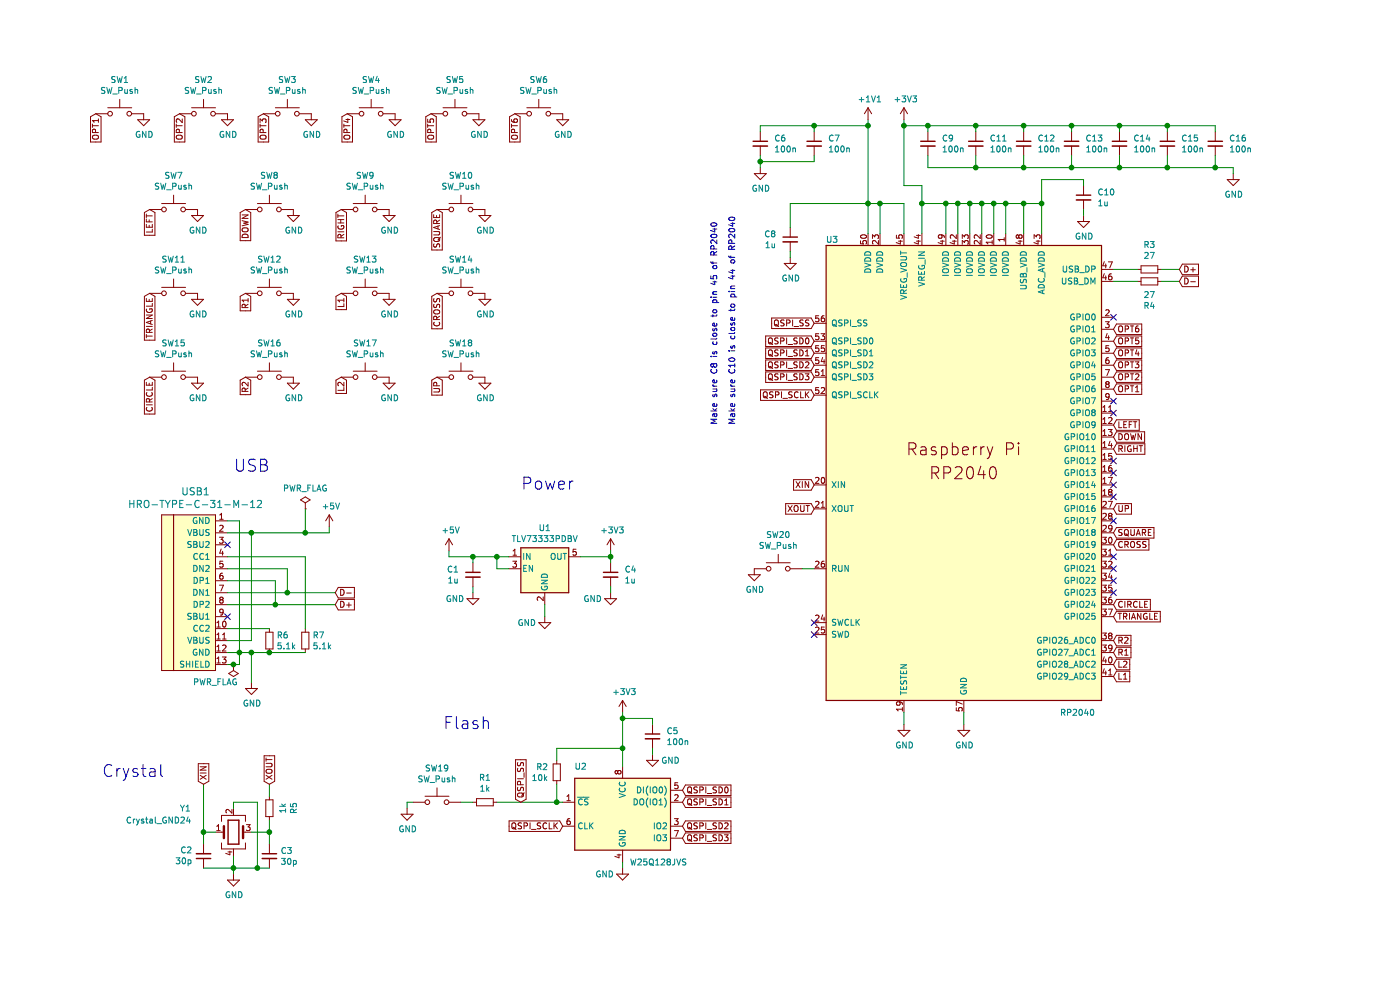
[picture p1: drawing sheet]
EESchema Schematic File Version 4
EELAYER 30 0
EELAYER END
$Descr A4 11693 8268
encoding utf-8
Sheet 1 1
Title ""
Date ""
Rev ""
Comp ""
Comment1 ""
Comment2 ""
Comment3 ""
Comment4 ""
$EndDescr
$Comp
L Type-C:HRO-TYPE-C-31-M-12 USB1
U 1 1
P 1800 4900
F 0 "USB1" H 1633 5697 60  0000 C CNN
F 1 "HRO-TYPE-C-31-M-12" H 1633 5591 60  0000 C CNN
F 2 "Type-C:HRO-TYPE-C-31-M-12-Assembly" H 1800 4900 60  0001 C CNN
F 3 "" H 1800 4900 60  0001 C CNN
F 4 "C165948" H 1800 4900 50  0001 C CNN "LCSC"
	1    1800 4900
	1    0    0    -1  
$EndComp
Text GLabel 2800 4950 2    50   Input ~ 0
D-
Text GLabel 2800 5050 2    50   Input ~ 0
D+
Wire Wire Line
	2300 4850 2300 5050
Wire Wire Line
	2400 4750 2400 4950
Wire Wire Line
	1900 4750 2400 4750
Wire Wire Line
	1900 4850 2300 4850
Wire Wire Line
	1900 4950 2400 4950
Wire Wire Line
	1900 5050 2300 5050
Wire Wire Line
	1900 4350 2000 4350
Wire Wire Line
	2000 4350 2000 5450
Wire Wire Line
	2000 5550 1950 5550
Wire Wire Line
	1900 5450 2000 5450
Connection ~ 2000 5450
Wire Wire Line
	2000 5450 2000 5550
Wire Wire Line
	1900 4450 2100 4450
Wire Wire Line
	2100 4450 2100 5350
Wire Wire Line
	2100 5350 1900 5350
$Comp
L power:+5V #PWR022
U 1 1
P 2750 4400
F 0 "#PWR022" H 2750 4250 50  0001 C CNN
F 1 "+5V" H 2765 4573 50  0000 C CNN
F 2 "" H 2750 4400 50  0001 C CNN
F 3 "" H 2750 4400 50  0001 C CNN
	1    2750 4400
	1    0    0    -1  
$EndComp
NoConn ~ 1900 4550
NoConn ~ 1900 5150
Wire Wire Line
	2750 4450 2750 4400
$Comp
L Device:R_Small R6
U 1 1
P 2250 5350
F 0 "R6" H 2309 5396 50  0000 L CNN
F 1 "5.1k" H 2309 5305 50  0000 L CNN
F 2 "Resistor_SMD:R_0402_1005Metric" H 2250 5350 50  0001 C CNN
F 3 "~" H 2250 5350 50  0001 C CNN
F 4 "C25905" H 2250 5350 50  0001 C CNN "LCSC"
	1    2250 5350
	1    0    0    -1  
$EndComp
$Comp
L Device:R_Small R7
U 1 1
P 2550 5350
F 0 "R7" H 2609 5396 50  0000 L CNN
F 1 "5.1k" H 2609 5305 50  0000 L CNN
F 2 "Resistor_SMD:R_0402_1005Metric" H 2550 5350 50  0001 C CNN
F 3 "~" H 2550 5350 50  0001 C CNN
F 4 "C25905" H 2550 5350 50  0001 C CNN "LCSC"
	1    2550 5350
	1    0    0    -1  
$EndComp
Wire Wire Line
	2000 5450 2100 5450
Wire Wire Line
	1900 5250 2250 5250
Wire Wire Line
	1900 4650 2550 4650
Wire Wire Line
	2550 4650 2550 5250
Wire Wire Line
	2550 5450 2250 5450
Connection ~ 2250 5450
$Comp
L power:GND #PWR023
U 1 1
P 2100 5700
F 0 "#PWR023" H 2100 5450 50  0001 C CNN
F 1 "GND" H 2105 5527 50  0000 C CNN
F 2 "" H 2100 5700 50  0001 C CNN
F 3 "" H 2100 5700 50  0001 C CNN
	1    2100 5700
	1    0    0    -1  
$EndComp
Wire Wire Line
	2100 5700 2100 5450
Connection ~ 2100 5450
Wire Wire Line
	2100 5450 2250 5450
$Comp
L power:PWR_FLAG #FLG02
U 1 1
P 2550 4250
F 0 "#FLG02" H 2550 4325 50  0001 C CNN
F 1 "PWR_FLAG" H 2550 4423 50  0000 C CNN
F 2 "" H 2550 4250 50  0001 C CNN
F 3 "~" H 2550 4250 50  0001 C CNN
	1    2550 4250
	1    0    0    -1  
$EndComp
Connection ~ 2550 4450
Wire Wire Line
	2550 4450 2750 4450
$Comp
L power:PWR_FLAG #FLG03
U 1 1
P 1950 5550
F 0 "#FLG03" H 1950 5625 50  0001 C CNN
F 1 "PWR_FLAG" H 2100 5700 50  0000 C CNN
F 2 "" H 1950 5550 50  0001 C CNN
F 3 "~" H 1950 5550 50  0001 C CNN
	1    1950 5550
	-1   0    0    1   
$EndComp
Connection ~ 1950 5550
Wire Wire Line
	1950 5550 1900 5550
Wire Wire Line
	2550 4250 2550 4450
$Comp
L Switch:SW_Push SW1
U 1 1
P 1000 950
F 0 "SW1" H 1000 1235 50  0000 C CNN
F 1 "SW_Push" H 1000 1144 50  0000 C CNN
F 2 "Button_Switch_THT:SW_PUSH_6mm_H5mm" H 1000 1150 50  0001 C CNN
F 3 "~" H 1000 1150 50  0001 C CNN
	1    1000 950 
	1    0    0    -1  
$EndComp
$Comp
L Switch:SW_Push SW2
U 1 1
P 1700 950
F 0 "SW2" H 1700 1235 50  0000 C CNN
F 1 "SW_Push" H 1700 1144 50  0000 C CNN
F 2 "Button_Switch_THT:SW_PUSH_6mm_H5mm" H 1700 1150 50  0001 C CNN
F 3 "~" H 1700 1150 50  0001 C CNN
	1    1700 950 
	1    0    0    -1  
$EndComp
$Comp
L Switch:SW_Push SW3
U 1 1
P 2400 950
F 0 "SW3" H 2400 1235 50  0000 C CNN
F 1 "SW_Push" H 2400 1144 50  0000 C CNN
F 2 "Button_Switch_THT:SW_PUSH_6mm_H5mm" H 2400 1150 50  0001 C CNN
F 3 "~" H 2400 1150 50  0001 C CNN
	1    2400 950 
	1    0    0    -1  
$EndComp
$Comp
L Switch:SW_Push SW4
U 1 1
P 3100 950
F 0 "SW4" H 3100 1235 50  0000 C CNN
F 1 "SW_Push" H 3100 1144 50  0000 C CNN
F 2 "Button_Switch_THT:SW_PUSH_6mm_H5mm" H 3100 1150 50  0001 C CNN
F 3 "~" H 3100 1150 50  0001 C CNN
	1    3100 950 
	1    0    0    -1  
$EndComp
$Comp
L Switch:SW_Push SW5
U 1 1
P 3800 950
F 0 "SW5" H 3800 1235 50  0000 C CNN
F 1 "SW_Push" H 3800 1144 50  0000 C CNN
F 2 "Button_Switch_THT:SW_PUSH_6mm_H5mm" H 3800 1150 50  0001 C CNN
F 3 "~" H 3800 1150 50  0001 C CNN
	1    3800 950 
	1    0    0    -1  
$EndComp
$Comp
L Switch:SW_Push SW6
U 1 1
P 4500 950
F 0 "SW6" H 4500 1235 50  0000 C CNN
F 1 "SW_Push" H 4500 1144 50  0000 C CNN
F 2 "Button_Switch_THT:SW_PUSH_6mm_H5mm" H 4500 1150 50  0001 C CNN
F 3 "~" H 4500 1150 50  0001 C CNN
	1    4500 950 
	1    0    0    -1  
$EndComp
$Comp
L power:GND #PWR01
U 1 1
P 1200 950
F 0 "#PWR01" H 1200 700 50  0001 C CNN
F 1 "GND" H 1205 777 50  0000 C CNN
F 2 "" H 1200 950 50  0001 C CNN
F 3 "" H 1200 950 50  0001 C CNN
	1    1200 950 
	1    0    0    -1  
$EndComp
$Comp
L power:GND #PWR02
U 1 1
P 1900 950
F 0 "#PWR02" H 1900 700 50  0001 C CNN
F 1 "GND" H 1905 777 50  0000 C CNN
F 2 "" H 1900 950 50  0001 C CNN
F 3 "" H 1900 950 50  0001 C CNN
	1    1900 950 
	1    0    0    -1  
$EndComp
$Comp
L power:GND #PWR03
U 1 1
P 2600 950
F 0 "#PWR03" H 2600 700 50  0001 C CNN
F 1 "GND" H 2605 777 50  0000 C CNN
F 2 "" H 2600 950 50  0001 C CNN
F 3 "" H 2600 950 50  0001 C CNN
	1    2600 950 
	1    0    0    -1  
$EndComp
$Comp
L power:GND #PWR04
U 1 1
P 3300 950
F 0 "#PWR04" H 3300 700 50  0001 C CNN
F 1 "GND" H 3305 777 50  0000 C CNN
F 2 "" H 3300 950 50  0001 C CNN
F 3 "" H 3300 950 50  0001 C CNN
	1    3300 950 
	1    0    0    -1  
$EndComp
$Comp
L power:GND #PWR05
U 1 1
P 4000 950
F 0 "#PWR05" H 4000 700 50  0001 C CNN
F 1 "GND" H 4005 777 50  0000 C CNN
F 2 "" H 4000 950 50  0001 C CNN
F 3 "" H 4000 950 50  0001 C CNN
	1    4000 950 
	1    0    0    -1  
$EndComp
$Comp
L power:GND #PWR06
U 1 1
P 4700 950
F 0 "#PWR06" H 4700 700 50  0001 C CNN
F 1 "GND" H 4705 777 50  0000 C CNN
F 2 "" H 4700 950 50  0001 C CNN
F 3 "" H 4700 950 50  0001 C CNN
	1    4700 950 
	1    0    0    -1  
$EndComp
$Comp
L Switch:SW_Push SW7
U 1 1
P 1450 1750
F 0 "SW7" H 1450 2035 50  0000 C CNN
F 1 "SW_Push" H 1450 1944 50  0000 C CNN
F 2 "Kailh:Kailh_socket_PG1350_optional" H 1450 1950 50  0001 C CNN
F 3 "~" H 1450 1950 50  0001 C CNN
	1    1450 1750
	1    0    0    -1  
$EndComp
$Comp
L Switch:SW_Push SW8
U 1 1
P 2250 1750
F 0 "SW8" H 2250 2035 50  0000 C CNN
F 1 "SW_Push" H 2250 1944 50  0000 C CNN
F 2 "Kailh:Kailh_socket_PG1350_optional" H 2250 1950 50  0001 C CNN
F 3 "~" H 2250 1950 50  0001 C CNN
	1    2250 1750
	1    0    0    -1  
$EndComp
$Comp
L Switch:SW_Push SW9
U 1 1
P 3050 1750
F 0 "SW9" H 3050 2035 50  0000 C CNN
F 1 "SW_Push" H 3050 1944 50  0000 C CNN
F 2 "Kailh:Kailh_socket_PG1350_optional" H 3050 1950 50  0001 C CNN
F 3 "~" H 3050 1950 50  0001 C CNN
	1    3050 1750
	1    0    0    -1  
$EndComp
$Comp
L power:GND #PWR07
U 1 1
P 1650 1750
F 0 "#PWR07" H 1650 1500 50  0001 C CNN
F 1 "GND" H 1655 1577 50  0000 C CNN
F 2 "" H 1650 1750 50  0001 C CNN
F 3 "" H 1650 1750 50  0001 C CNN
	1    1650 1750
	1    0    0    -1  
$EndComp
$Comp
L power:GND #PWR08
U 1 1
P 2450 1750
F 0 "#PWR08" H 2450 1500 50  0001 C CNN
F 1 "GND" H 2455 1577 50  0000 C CNN
F 2 "" H 2450 1750 50  0001 C CNN
F 3 "" H 2450 1750 50  0001 C CNN
	1    2450 1750
	1    0    0    -1  
$EndComp
$Comp
L power:GND #PWR09
U 1 1
P 3250 1750
F 0 "#PWR09" H 3250 1500 50  0001 C CNN
F 1 "GND" H 3255 1577 50  0000 C CNN
F 2 "" H 3250 1750 50  0001 C CNN
F 3 "" H 3250 1750 50  0001 C CNN
	1    3250 1750
	1    0    0    -1  
$EndComp
$Comp
L power:GND #PWR011
U 1 1
P 1650 2450
F 0 "#PWR011" H 1650 2200 50  0001 C CNN
F 1 "GND" H 1655 2277 50  0000 C CNN
F 2 "" H 1650 2450 50  0001 C CNN
F 3 "" H 1650 2450 50  0001 C CNN
	1    1650 2450
	1    0    0    -1  
$EndComp
$Comp
L power:GND #PWR014
U 1 1
P 4050 2450
F 0 "#PWR014" H 4050 2200 50  0001 C CNN
F 1 "GND" H 4055 2277 50  0000 C CNN
F 2 "" H 4050 2450 50  0001 C CNN
F 3 "" H 4050 2450 50  0001 C CNN
	1    4050 2450
	1    0    0    -1  
$EndComp
$Comp
L power:GND #PWR017
U 1 1
P 3250 3150
F 0 "#PWR017" H 3250 2900 50  0001 C CNN
F 1 "GND" H 3255 2977 50  0000 C CNN
F 2 "" H 3250 3150 50  0001 C CNN
F 3 "" H 3250 3150 50  0001 C CNN
	1    3250 3150
	1    0    0    -1  
$EndComp
$Comp
L power:GND #PWR016
U 1 1
P 2450 3150
F 0 "#PWR016" H 2450 2900 50  0001 C CNN
F 1 "GND" H 2455 2977 50  0000 C CNN
F 2 "" H 2450 3150 50  0001 C CNN
F 3 "" H 2450 3150 50  0001 C CNN
	1    2450 3150
	1    0    0    -1  
$EndComp
$Comp
L power:GND #PWR013
U 1 1
P 3250 2450
F 0 "#PWR013" H 3250 2200 50  0001 C CNN
F 1 "GND" H 3255 2277 50  0000 C CNN
F 2 "" H 3250 2450 50  0001 C CNN
F 3 "" H 3250 2450 50  0001 C CNN
	1    3250 2450
	1    0    0    -1  
$EndComp
$Comp
L power:GND #PWR010
U 1 1
P 4050 1750
F 0 "#PWR010" H 4050 1500 50  0001 C CNN
F 1 "GND" H 4055 1577 50  0000 C CNN
F 2 "" H 4050 1750 50  0001 C CNN
F 3 "" H 4050 1750 50  0001 C CNN
	1    4050 1750
	1    0    0    -1  
$EndComp
$Comp
L power:GND #PWR015
U 1 1
P 1650 3150
F 0 "#PWR015" H 1650 2900 50  0001 C CNN
F 1 "GND" H 1655 2977 50  0000 C CNN
F 2 "" H 1650 3150 50  0001 C CNN
F 3 "" H 1650 3150 50  0001 C CNN
	1    1650 3150
	1    0    0    -1  
$EndComp
$Comp
L power:GND #PWR012
U 1 1
P 2450 2450
F 0 "#PWR012" H 2450 2200 50  0001 C CNN
F 1 "GND" H 2455 2277 50  0000 C CNN
F 2 "" H 2450 2450 50  0001 C CNN
F 3 "" H 2450 2450 50  0001 C CNN
	1    2450 2450
	1    0    0    -1  
$EndComp
$Comp
L power:GND #PWR018
U 1 1
P 4050 3150
F 0 "#PWR018" H 4050 2900 50  0001 C CNN
F 1 "GND" H 4055 2977 50  0000 C CNN
F 2 "" H 4050 3150 50  0001 C CNN
F 3 "" H 4050 3150 50  0001 C CNN
	1    4050 3150
	1    0    0    -1  
$EndComp
$Comp
L Switch:SW_Push SW17
U 1 1
P 3050 3150
F 0 "SW17" H 3050 3435 50  0000 C CNN
F 1 "SW_Push" H 3050 3344 50  0000 C CNN
F 2 "Kailh:Kailh_socket_PG1350_optional" H 3050 3350 50  0001 C CNN
F 3 "~" H 3050 3350 50  0001 C CNN
	1    3050 3150
	1    0    0    -1  
$EndComp
$Comp
L Switch:SW_Push SW14
U 1 1
P 3850 2450
F 0 "SW14" H 3850 2735 50  0000 C CNN
F 1 "SW_Push" H 3850 2644 50  0000 C CNN
F 2 "Kailh:Kailh_socket_PG1350_optional" H 3850 2650 50  0001 C CNN
F 3 "~" H 3850 2650 50  0001 C CNN
	1    3850 2450
	1    0    0    -1  
$EndComp
$Comp
L Switch:SW_Push SW11
U 1 1
P 1450 2450
F 0 "SW11" H 1450 2735 50  0000 C CNN
F 1 "SW_Push" H 1450 2644 50  0000 C CNN
F 2 "Kailh:Kailh_socket_PG1350_optional" H 1450 2650 50  0001 C CNN
F 3 "~" H 1450 2650 50  0001 C CNN
	1    1450 2450
	1    0    0    -1  
$EndComp
$Comp
L Switch:SW_Push SW16
U 1 1
P 2250 3150
F 0 "SW16" H 2250 3435 50  0000 C CNN
F 1 "SW_Push" H 2250 3344 50  0000 C CNN
F 2 "Kailh:Kailh_socket_PG1350_optional" H 2250 3350 50  0001 C CNN
F 3 "~" H 2250 3350 50  0001 C CNN
	1    2250 3150
	1    0    0    -1  
$EndComp
$Comp
L Switch:SW_Push SW13
U 1 1
P 3050 2450
F 0 "SW13" H 3050 2735 50  0000 C CNN
F 1 "SW_Push" H 3050 2644 50  0000 C CNN
F 2 "Kailh:Kailh_socket_PG1350_optional" H 3050 2650 50  0001 C CNN
F 3 "~" H 3050 2650 50  0001 C CNN
	1    3050 2450
	1    0    0    -1  
$EndComp
$Comp
L Switch:SW_Push SW10
U 1 1
P 3850 1750
F 0 "SW10" H 3850 2035 50  0000 C CNN
F 1 "SW_Push" H 3850 1944 50  0000 C CNN
F 2 "Kailh:Kailh_socket_PG1350_optional" H 3850 1950 50  0001 C CNN
F 3 "~" H 3850 1950 50  0001 C CNN
	1    3850 1750
	1    0    0    -1  
$EndComp
$Comp
L Switch:SW_Push SW15
U 1 1
P 1450 3150
F 0 "SW15" H 1450 3435 50  0000 C CNN
F 1 "SW_Push" H 1450 3344 50  0000 C CNN
F 2 "Kailh:Kailh_socket_PG1350_optional" H 1450 3350 50  0001 C CNN
F 3 "~" H 1450 3350 50  0001 C CNN
	1    1450 3150
	1    0    0    -1  
$EndComp
$Comp
L Switch:SW_Push SW12
U 1 1
P 2250 2450
F 0 "SW12" H 2250 2735 50  0000 C CNN
F 1 "SW_Push" H 2250 2644 50  0000 C CNN
F 2 "Kailh:Kailh_socket_PG1350_optional" H 2250 2650 50  0001 C CNN
F 3 "~" H 2250 2650 50  0001 C CNN
	1    2250 2450
	1    0    0    -1  
$EndComp
$Comp
L Switch:SW_Push SW18
U 1 1
P 3850 3150
F 0 "SW18" H 3850 3435 50  0000 C CNN
F 1 "SW_Push" H 3850 3344 50  0000 C CNN
F 2 "Kailh:Kailh_socket_PG1350_optional" H 3850 3350 50  0001 C CNN
F 3 "~" H 3850 3350 50  0001 C CNN
	1    3850 3150
	1    0    0    -1  
$EndComp
Text GLabel 800  950  3    50   Input ~ 0
OPT1
Text GLabel 1500 950  3    50   Input ~ 0
OPT2
Text GLabel 2200 950  3    50   Input ~ 0
OPT3
Text GLabel 2900 950  3    50   Input ~ 0
OPT4
Text GLabel 3600 950  3    50   Input ~ 0
OPT5
Text GLabel 4300 950  3    50   Input ~ 0
OPT6
Text GLabel 1250 1750 3    50   Input ~ 0
LEFT
Text GLabel 2050 1750 3    50   Input ~ 0
DOWN
Text GLabel 2850 1750 3    50   Input ~ 0
RIGHT
Text GLabel 3650 1750 3    50   Input ~ 0
SQUARE
Text GLabel 1250 2450 3    50   Input ~ 0
TRIANGLE
Text GLabel 2050 2450 3    50   Input ~ 0
R1
Text GLabel 2850 2450 3    50   Input ~ 0
L1
Text GLabel 3650 2450 3    50   Input ~ 0
CROSS
Text GLabel 1250 3150 3    50   Input ~ 0
CIRCLE
Text GLabel 2050 3150 3    50   Input ~ 0
R2
Text GLabel 2850 3150 3    50   Input ~ 0
L2
Text GLabel 3650 3150 3    50   Input ~ 0
UP
Wire Wire Line
	2100 4450 2550 4450
Connection ~ 2100 4450
Wire Wire Line
	2800 4950 2400 4950
Connection ~ 2400 4950
Wire Wire Line
	2800 5050 2300 5050
Connection ~ 2300 5050
$Comp
L RP2040:RP2040 U3
U 1 1
P 8050 3950
F 0 "U3" H 6950 5900 50  0000 C CNN
F 1 "RP2040" H 9000 1950 50  0000 C CNN
F 2 "RP2040:RP2040-QFN-56" H 7300 3950 50  0001 C CNN
F 3 "" H 7300 3950 50  0001 C CNN
F 4 "C2040" H 8050 3950 50  0001 C CNN "LCSC"
	1    8050 3950
	1    0    0    -1  
$EndComp
$Comp
L power:GND #PWR0102
U 1 1
P 8050 6050
F 0 "#PWR0102" H 8050 5800 50  0001 C CNN
F 1 "GND" H 8055 5877 50  0000 C CNN
F 2 "" H 8050 6050 50  0001 C CNN
F 3 "" H 8050 6050 50  0001 C CNN
	1    8050 6050
	1    0    0    -1  
$EndComp
$Comp
L power:GND #PWR0103
U 1 1
P 7550 6050
F 0 "#PWR0103" H 7550 5800 50  0001 C CNN
F 1 "GND" H 7555 5877 50  0000 C CNN
F 2 "" H 7550 6050 50  0001 C CNN
F 3 "" H 7550 6050 50  0001 C CNN
	1    7550 6050
	1    0    0    -1  
$EndComp
Wire Wire Line
	7550 5950 7550 6050
Wire Wire Line
	8050 5950 8050 6050
$Comp
L power:+3V3 #PWR0105
U 1 1
P 7550 1000
F 0 "#PWR0105" H 7550 850 50  0001 C CNN
F 1 "+3V3" H 7565 1173 50  0000 C CNN
F 2 "" H 7550 1000 50  0001 C CNN
F 3 "" H 7550 1000 50  0001 C CNN
	1    7550 1000
	1    0    0    -1  
$EndComp
$Comp
L power:+1V1 #PWR0106
U 1 1
P 7250 1000
F 0 "#PWR0106" H 7250 850 50  0001 C CNN
F 1 "+1V1" H 7265 1173 50  0000 C CNN
F 2 "" H 7250 1000 50  0001 C CNN
F 3 "" H 7250 1000 50  0001 C CNN
	1    7250 1000
	1    0    0    -1  
$EndComp
$Comp
L Device:C_Small C9
U 1 1
P 7750 1200
F 0 "C9" H 7865 1246 50  0000 L CNN
F 1 "100n" H 7865 1155 50  0000 L CNN
F 2 "Capacitor_SMD:C_0402_1005Metric" H 7788 1050 50  0001 C CNN
F 3 "~" H 7750 1200 50  0001 C CNN
F 4 "C1525" H 7750 1200 50  0001 C CNN "LCSC"
	1    7750 1200
	1    0    0    -1  
$EndComp
$Comp
L Device:C_Small C12
U 1 1
P 8550 1200
F 0 "C12" H 8665 1246 50  0000 L CNN
F 1 "100n" H 8665 1155 50  0000 L CNN
F 2 "Capacitor_SMD:C_0402_1005Metric" H 8588 1050 50  0001 C CNN
F 3 "~" H 8550 1200 50  0001 C CNN
F 4 "C1525" H 8550 1200 50  0001 C CNN "LCSC"
	1    8550 1200
	1    0    0    -1  
$EndComp
$Comp
L Device:C_Small C13
U 1 1
P 8950 1200
F 0 "C13" H 9065 1246 50  0000 L CNN
F 1 "100n" H 9065 1155 50  0000 L CNN
F 2 "Capacitor_SMD:C_0402_1005Metric" H 8988 1050 50  0001 C CNN
F 3 "~" H 8950 1200 50  0001 C CNN
F 4 "C1525" H 8950 1200 50  0001 C CNN "LCSC"
	1    8950 1200
	1    0    0    -1  
$EndComp
$Comp
L Device:C_Small C14
U 1 1
P 9350 1200
F 0 "C14" H 9465 1246 50  0000 L CNN
F 1 "100n" H 9465 1155 50  0000 L CNN
F 2 "Capacitor_SMD:C_0402_1005Metric" H 9388 1050 50  0001 C CNN
F 3 "~" H 9350 1200 50  0001 C CNN
F 4 "C1525" H 9350 1200 50  0001 C CNN "LCSC"
	1    9350 1200
	1    0    0    -1  
$EndComp
$Comp
L Device:C_Small C15
U 1 1
P 9750 1200
F 0 "C15" H 9865 1246 50  0000 L CNN
F 1 "100n" H 9865 1155 50  0000 L CNN
F 2 "Capacitor_SMD:C_0402_1005Metric" H 9788 1050 50  0001 C CNN
F 3 "~" H 9750 1200 50  0001 C CNN
F 4 "C1525" H 9750 1200 50  0001 C CNN "LCSC"
	1    9750 1200
	1    0    0    -1  
$EndComp
$Comp
L Device:C_Small C16
U 1 1
P 10150 1200
F 0 "C16" H 10265 1246 50  0000 L CNN
F 1 "100n" H 10265 1155 50  0000 L CNN
F 2 "Capacitor_SMD:C_0402_1005Metric" H 10188 1050 50  0001 C CNN
F 3 "~" H 10150 1200 50  0001 C CNN
F 4 "C1525" H 10150 1200 50  0001 C CNN "LCSC"
	1    10150 1200
	1    0    0    -1  
$EndComp
$Comp
L Device:C_Small C6
U 1 1
P 6350 1200
F 0 "C6" H 6465 1246 50  0000 L CNN
F 1 "100n" H 6465 1155 50  0000 L CNN
F 2 "Capacitor_SMD:C_0402_1005Metric" H 6388 1050 50  0001 C CNN
F 3 "~" H 6350 1200 50  0001 C CNN
F 4 "C1525" H 6350 1200 50  0001 C CNN "LCSC"
	1    6350 1200
	1    0    0    -1  
$EndComp
$Comp
L Device:C_Small C7
U 1 1
P 6800 1200
F 0 "C7" H 6915 1246 50  0000 L CNN
F 1 "100n" H 6915 1155 50  0000 L CNN
F 2 "Capacitor_SMD:C_0402_1005Metric" H 6838 1050 50  0001 C CNN
F 3 "~" H 6800 1200 50  0001 C CNN
F 4 "C1525" H 6800 1200 50  0001 C CNN "LCSC"
	1    6800 1200
	1    0    0    -1  
$EndComp
Wire Wire Line
	10150 1100 10150 1050
Wire Wire Line
	9750 1100 9750 1050
Wire Wire Line
	9350 1100 9350 1050
Wire Wire Line
	8950 1100 8950 1050
Wire Wire Line
	8550 1100 8550 1050
Wire Wire Line
	8150 1100 8150 1050
Wire Wire Line
	7750 1100 7750 1050
Wire Wire Line
	7750 1050 8150 1050
$Comp
L power:GND #PWR0107
U 1 1
P 10300 1450
F 0 "#PWR0107" H 10300 1200 50  0001 C CNN
F 1 "GND" H 10305 1277 50  0000 C CNN
F 2 "" H 10300 1450 50  0001 C CNN
F 3 "" H 10300 1450 50  0001 C CNN
	1    10300 1450
	1    0    0    -1  
$EndComp
Wire Wire Line
	7750 1300 7750 1400
Wire Wire Line
	8150 1300 8150 1400
Wire Wire Line
	8550 1300 8550 1400
Wire Wire Line
	8950 1300 8950 1400
Wire Wire Line
	9350 1300 9350 1400
Wire Wire Line
	9750 1300 9750 1400
Wire Wire Line
	10150 1300 10150 1400
Wire Wire Line
	9050 1550 9050 1500
$Comp
L power:GND #PWR0108
U 1 1
P 6350 1400
F 0 "#PWR0108" H 6350 1150 50  0001 C CNN
F 1 "GND" H 6355 1227 50  0000 C CNN
F 2 "" H 6350 1400 50  0001 C CNN
F 3 "" H 6350 1400 50  0001 C CNN
	1    6350 1400
	1    0    0    -1  
$EndComp
Wire Wire Line
	6350 1300 6350 1350
Wire Wire Line
	6350 1350 6800 1350
Wire Wire Line
	6800 1350 6800 1300
Connection ~ 6350 1350
Wire Wire Line
	6350 1350 6350 1400
Wire Wire Line
	6350 1100 6350 1050
Wire Wire Line
	6350 1050 6800 1050
Wire Wire Line
	6800 1100 6800 1050
Wire Wire Line
	6600 2100 6600 2150
Wire Wire Line
	9050 1750 9050 1800
$Comp
L power:GND #PWR0109
U 1 1
P 6600 2150
F 0 "#PWR0109" H 6600 1900 50  0001 C CNN
F 1 "GND" H 6605 1977 50  0000 C CNN
F 2 "" H 6600 2150 50  0001 C CNN
F 3 "" H 6600 2150 50  0001 C CNN
	1    6600 2150
	1    0    0    -1  
$EndComp
$Comp
L power:GND #PWR0110
U 1 1
P 9050 1800
F 0 "#PWR0110" H 9050 1550 50  0001 C CNN
F 1 "GND" H 9055 1627 50  0000 C CNN
F 2 "" H 9050 1800 50  0001 C CNN
F 3 "" H 9050 1800 50  0001 C CNN
	1    9050 1800
	1    0    0    -1  
$EndComp
Wire Wire Line
	4250 4650 4150 4650
$Comp
L power:GND #PWR0114
U 1 1
P 4550 5150
F 0 "#PWR0114" H 4550 4900 50  0001 C CNN
F 1 "GND" H 4400 5100 50  0000 C CNN
F 2 "" H 4550 5150 50  0001 C CNN
F 3 "" H 4550 5150 50  0001 C CNN
	1    4550 5150
	1    0    0    -1  
$EndComp
$Comp
L power:+3V3 #PWR0115
U 1 1
P 5100 4600
F 0 "#PWR0115" H 5100 4450 50  0001 C CNN
F 1 "+3V3" H 5115 4773 50  0000 C CNN
F 2 "" H 5100 4600 50  0001 C CNN
F 3 "" H 5100 4600 50  0001 C CNN
	1    5100 4600
	1    0    0    -1  
$EndComp
$Comp
L Device:C_Small C4
U 1 1
P 5100 4800
F 0 "C4" H 5215 4846 50  0000 L CNN
F 1 "1u" H 5215 4755 50  0000 L CNN
F 2 "Capacitor_SMD:C_0402_1005Metric" H 5138 4650 50  0001 C CNN
F 3 "~" H 5100 4800 50  0001 C CNN
F 4 "C52923" H 5100 4800 50  0001 C CNN "LCSC"
	1    5100 4800
	1    0    0    -1  
$EndComp
$Comp
L power:GND #PWR0117
U 1 1
P 3950 4950
F 0 "#PWR0117" H 3950 4700 50  0001 C CNN
F 1 "GND" H 3800 4900 50  0000 C CNN
F 2 "" H 3950 4950 50  0001 C CNN
F 3 "" H 3950 4950 50  0001 C CNN
	1    3950 4950
	1    0    0    -1  
$EndComp
Wire Wire Line
	3950 4900 3950 4950
$Comp
L power:GND #PWR0118
U 1 1
P 5100 4950
F 0 "#PWR0118" H 5100 4700 50  0001 C CNN
F 1 "GND" H 4950 4900 50  0000 C CNN
F 2 "" H 5100 4950 50  0001 C CNN
F 3 "" H 5100 4950 50  0001 C CNN
	1    5100 4950
	1    0    0    -1  
$EndComp
Wire Wire Line
	5100 4900 5100 4950
Wire Wire Line
	3950 4700 3950 4650
Wire Wire Line
	8700 1500 9050 1500
Wire Wire Line
	8700 1500 8700 1700
$Comp
L Device:R_Small R3
U 1 1
P 9600 2250
F 0 "R3" V 9393 2250 50  0000 C CNN
F 1 "27" V 9484 2250 50  0000 C CNN
F 2 "Resistor_SMD:R_0402_1005Metric" V 9530 2250 50  0001 C CNN
F 3 "~" H 9600 2250 50  0001 C CNN
F 4 "C138021" H 9600 2250 50  0001 C CNN "LCSC"
	1    9600 2250
	0    1    1    0   
$EndComp
Text Notes 6150 3550 1    50   ~ 0
Make sure C10 is close to pin 44 of RP2040
Text Notes 850  6500 0    100  ~ 0
Crystal
Text Notes 4350 4100 0    100  ~ 0
Power
$Comp
L power:+5V #PWR0104
U 1 1
P 3750 4600
F 0 "#PWR0104" H 3750 4450 50  0001 C CNN
F 1 "+5V" H 3765 4773 50  0000 C CNN
F 2 "" H 3750 4600 50  0001 C CNN
F 3 "" H 3750 4600 50  0001 C CNN
	1    3750 4600
	1    0    0    -1  
$EndComp
Wire Wire Line
	3750 4650 3750 4600
Text GLabel 9850 2250 2    50   Input ~ 0
D+
Text GLabel 9850 2350 2    50   Input ~ 0
D-
$Comp
L power:GND #PWR0101
U 1 1
P 1950 7300
F 0 "#PWR0101" H 1950 7050 50  0001 C CNN
F 1 "GND" H 1955 7127 50  0000 C CNN
F 2 "" H 1950 7300 50  0001 C CNN
F 3 "" H 1950 7300 50  0001 C CNN
	1    1950 7300
	1    0    0    -1  
$EndComp
Wire Wire Line
	1950 6750 1950 6700
Wire Wire Line
	1950 6700 2150 6700
$Comp
L Device:C_Small C3
U 1 1
P 2250 7150
F 0 "C3" H 2342 7196 50  0000 L CNN
F 1 "30p" H 2342 7105 50  0000 L CNN
F 2 "Capacitor_SMD:C_0402_1005Metric" H 2250 7150 50  0001 C CNN
F 3 "~" H 2250 7150 50  0001 C CNN
F 4 "C1570" H 2250 7150 50  0001 C CNN "LCSC"
	1    2250 7150
	1    0    0    -1  
$EndComp
$Comp
L Device:C_Small C2
U 1 1
P 1700 7150
F 0 "C2" H 1608 7104 50  0000 R CNN
F 1 "30p" H 1608 7195 50  0000 R CNN
F 2 "Capacitor_SMD:C_0402_1005Metric" H 1700 7150 50  0001 C CNN
F 3 "~" H 1700 7150 50  0001 C CNN
F 4 "C1570" H 1700 7150 50  0001 C CNN "LCSC"
	1    1700 7150
	1    0    0    1   
$EndComp
$Comp
L Device:Crystal_GND24 Y1
U 1 1
P 1950 6950
F 0 "Y1" H 1500 7150 50  0000 L CNN
F 1 "Crystal_GND24" H 1050 7050 50  0000 L CNN
F 2 "Crystal:Crystal_SMD_3225-4Pin_3.2x2.5mm" H 1950 6950 50  0001 C CNN
F 3 "~" H 1950 6950 50  0001 C CNN
F 4 "C9002" H 1950 6950 50  0001 C CNN "LCSC"
	1    1950 6950
	1    0    0    -1  
$EndComp
Wire Wire Line
	1800 6950 1700 6950
Wire Wire Line
	1700 6950 1700 7050
Wire Wire Line
	1700 7250 1950 7250
Connection ~ 1950 7250
Wire Wire Line
	1950 7150 1950 7250
Wire Wire Line
	2150 7250 1950 7250
Wire Wire Line
	2150 6700 2150 7250
Wire Wire Line
	1950 7250 1950 7300
Wire Wire Line
	2250 7250 2150 7250
Connection ~ 2150 7250
Wire Wire Line
	2100 6950 2250 6950
Wire Wire Line
	2250 6950 2250 7050
Text GLabel 1700 6550 1    50   Input ~ 0
XIN
Text GLabel 2250 6550 1    50   Input ~ 0
XOUT
Wire Wire Line
	1700 6550 1700 6950
Connection ~ 1700 6950
Text GLabel 6800 4050 0    50   Input ~ 0
XIN
Text GLabel 6800 4250 0    50   Input ~ 0
XOUT
Text Notes 1950 3950 0    100  ~ 0
USB
$Comp
L Regulator_Linear:TLV73333PDBV U1
U 1 1
P 4550 4750
F 0 "U1" H 4550 5092 50  0000 C CNN
F 1 "TLV73333PDBV" H 4550 5001 50  0000 C CNN
F 2 "Package_TO_SOT_SMD:SOT-23-5" H 4550 5075 50  0001 C CIN
F 3 "http://www.ti.com/lit/ds/symlink/tlv733p.pdf" H 4550 4750 50  0001 C CNN
F 4 "C134139" H 4550 4750 50  0001 C CNN "LCSC"
	1    4550 4750
	1    0    0    -1  
$EndComp
Wire Wire Line
	4550 5050 4550 5150
Wire Wire Line
	4250 4750 4150 4750
Wire Wire Line
	4150 4750 4150 4650
$Comp
L Switch:SW_Push SW20
U 1 1
P 6500 4750
F 0 "SW20" H 6500 5035 50  0000 C CNN
F 1 "SW_Push" H 6500 4944 50  0000 C CNN
F 2 "Button_Switch_SMD:SW_SPST_Omron_B3FS-100xP" H 6500 4950 50  0001 C CNN
F 3 "~" H 6500 4950 50  0001 C CNN
F 4 "C271750" H 6500 4750 50  0001 C CNN "LCSC"
	1    6500 4750
	1    0    0    -1  
$EndComp
$Comp
L power:GND #PWR0116
U 1 1
P 6300 4750
F 0 "#PWR0116" H 6300 4500 50  0001 C CNN
F 1 "GND" H 6305 4577 50  0000 C CNN
F 2 "" H 6300 4750 50  0001 C CNN
F 3 "" H 6300 4750 50  0001 C CNN
	1    6300 4750
	1    0    0    -1  
$EndComp
Text GLabel 9300 3250 2    50   Input ~ 0
OPT1
Text GLabel 9300 3150 2    50   Input ~ 0
OPT2
Text GLabel 9300 3050 2    50   Input ~ 0
OPT3
Text GLabel 9300 2950 2    50   Input ~ 0
OPT4
Text GLabel 9300 2850 2    50   Input ~ 0
OPT5
Text GLabel 9300 2750 2    50   Input ~ 0
OPT6
Text GLabel 9300 3550 2    50   Input ~ 0
LEFT
Text GLabel 9300 3650 2    50   Input ~ 0
DOWN
Text GLabel 9300 3750 2    50   Input ~ 0
RIGHT
Text GLabel 9300 4250 2    50   Input ~ 0
UP
Text GLabel 9300 5650 2    50   Input ~ 0
L1
Text GLabel 9300 5550 2    50   Input ~ 0
L2
Text GLabel 9300 5450 2    50   Input ~ 0
R1
Text GLabel 9300 5350 2    50   Input ~ 0
R2
Text GLabel 9300 5150 2    50   Input ~ 0
TRIANGLE
Text GLabel 9300 5050 2    50   Input ~ 0
CIRCLE
Text GLabel 9300 4550 2    50   Input ~ 0
CROSS
Text GLabel 9300 4450 2    50   Input ~ 0
SQUARE
Text Notes 6000 3550 1    50   ~ 0
Make sure C8 is close to pin 45 of RP2040
Wire Wire Line
	5200 7200 5200 7250
$Comp
L power:GND #PWR0111
U 1 1
P 5450 6300
F 0 "#PWR0111" H 5450 6050 50  0001 C CNN
F 1 "GND" H 5600 6250 50  0000 C CNN
F 2 "" H 5450 6300 50  0001 C CNN
F 3 "" H 5450 6300 50  0001 C CNN
	1    5450 6300
	1    0    0    -1  
$EndComp
$Comp
L Device:C_Small C5
U 1 1
P 5450 6150
F 0 "C5" H 5565 6196 50  0000 L CNN
F 1 "100n" H 5565 6105 50  0000 L CNN
F 2 "Capacitor_SMD:C_0402_1005Metric" H 5488 6000 50  0001 C CNN
F 3 "~" H 5450 6150 50  0001 C CNN
F 4 "C1525" H 5450 6150 50  0001 C CNN "LCSC"
	1    5450 6150
	1    0    0    -1  
$EndComp
$Comp
L Device:R_Small R1
U 1 1
P 4050 6700
F 0 "R1" V 3843 6700 50  0000 C CNN
F 1 "1k" V 3934 6700 50  0000 C CNN
F 2 "Resistor_SMD:R_0402_1005Metric" V 3980 6700 50  0001 C CNN
F 3 "~" H 4050 6700 50  0001 C CNN
F 4 "C11702" H 4050 6700 50  0001 C CNN "LCSC"
	1    4050 6700
	0    1    1    0   
$EndComp
$Comp
L power:GND #PWR0112
U 1 1
P 5200 7250
F 0 "#PWR0112" H 5200 7000 50  0001 C CNN
F 1 "GND" H 5050 7200 50  0000 C CNN
F 2 "" H 5200 7250 50  0001 C CNN
F 3 "" H 5200 7250 50  0001 C CNN
	1    5200 7250
	1    0    0    -1  
$EndComp
$Comp
L power:+3V3 #PWR0113
U 1 1
P 5200 5950
F 0 "#PWR0113" H 5200 5800 50  0001 C CNN
F 1 "+3V3" H 5215 6123 50  0000 C CNN
F 2 "" H 5200 5950 50  0001 C CNN
F 3 "" H 5200 5950 50  0001 C CNN
	1    5200 5950
	1    0    0    -1  
$EndComp
$Comp
L Memory_Flash:W25Q128JVS U2
U 1 1
P 5200 6800
F 0 "U2" H 4850 7200 50  0000 C CNN
F 1 "W25Q128JVS" H 5500 6400 50  0000 C CNN
F 2 "Package_SO:SOIC-8_5.23x5.23mm_P1.27mm" H 5200 6800 50  0001 C CNN
F 3 "http://www.winbond.com/resource-files/w25q128jv_dtr%20revc%2003272018%20plus.pdf" H 5200 6800 50  0001 C CNN
F 4 "C97521" H 5200 6800 50  0001 C CNN "LCSC"
	1    5200 6800
	1    0    0    -1  
$EndComp
Text Notes 3700 6100 0    100  ~ 0
Flash
Wire Wire Line
	3400 6700 3400 6750
Wire Wire Line
	3400 6700 3450 6700
$Comp
L power:GND #PWR0119
U 1 1
P 3400 6750
F 0 "#PWR0119" H 3400 6500 50  0001 C CNN
F 1 "GND" H 3405 6577 50  0000 C CNN
F 2 "" H 3400 6750 50  0001 C CNN
F 3 "" H 3400 6750 50  0001 C CNN
	1    3400 6750
	1    0    0    -1  
$EndComp
$Comp
L Switch:SW_Push SW19
U 1 1
P 3650 6700
F 0 "SW19" H 3650 6985 50  0000 C CNN
F 1 "SW_Push" H 3650 6894 50  0000 C CNN
F 2 "Button_Switch_SMD:SW_SPST_Omron_B3FS-100xP" H 3650 6900 50  0001 C CNN
F 3 "~" H 3650 6900 50  0001 C CNN
F 4 "C271750" H 3650 6700 50  0001 C CNN "LCSC"
	1    3650 6700
	1    0    0    -1  
$EndComp
NoConn ~ 9300 2650
NoConn ~ 9300 3350
NoConn ~ 9300 3450
NoConn ~ 9300 3850
NoConn ~ 9300 3950
NoConn ~ 9300 4050
NoConn ~ 9300 4150
NoConn ~ 9300 4350
NoConn ~ 9300 4650
NoConn ~ 9300 4750
NoConn ~ 9300 4850
NoConn ~ 9300 4950
NoConn ~ 6800 5200
NoConn ~ 6800 5300
Wire Wire Line
	9700 2250 9850 2250
Wire Wire Line
	9700 2350 9850 2350
Wire Wire Line
	9300 2350 9500 2350
Wire Wire Line
	3850 6700 3950 6700
Wire Wire Line
	9300 2250 9500 2250
$Comp
L Device:R_Small R4
U 1 1
P 9600 2350
F 0 "R4" V 9393 2350 50  0000 C CNN
F 1 "27" V 9484 2350 50  0000 C CNN
F 2 "Resistor_SMD:R_0402_1005Metric" V 9530 2350 50  0001 C CNN
F 3 "~" H 9600 2350 50  0001 C CNN
F 4 "C138021" H 9600 2350 50  0001 C CNN "LCSC"
	1    9600 2350
	0    1    -1   0   
$EndComp
$Comp
L Device:C_Small C11
U 1 1
P 8150 1200
F 0 "C11" H 8265 1246 50  0000 L CNN
F 1 "100n" H 8265 1155 50  0000 L CNN
F 2 "Capacitor_SMD:C_0402_1005Metric" H 8188 1050 50  0001 C CNN
F 3 "~" H 8150 1200 50  0001 C CNN
F 4 "C1525" H 8150 1200 50  0001 C CNN "LCSC"
	1    8150 1200
	1    0    0    -1  
$EndComp
$Comp
L Device:R_Small R5
U 1 1
P 2250 6750
F 0 "R5" V 2043 6750 50  0000 C CNN
F 1 "1k" V 2134 6750 50  0000 C CNN
F 2 "Resistor_SMD:R_0402_1005Metric" V 2180 6750 50  0001 C CNN
F 3 "~" H 2250 6750 50  0001 C CNN
F 4 "C11702" H 2250 6750 50  0001 C CNN "LCSC"
	1    2250 6750
	-1   0    0    1   
$EndComp
Wire Wire Line
	2250 6950 2250 6850
Connection ~ 2250 6950
Wire Wire Line
	2250 6650 2250 6550
Wire Wire Line
	3750 4650 3950 4650
Wire Wire Line
	5100 4600 5100 4650
Wire Wire Line
	4850 4650 5100 4650
Connection ~ 5100 4650
Wire Wire Line
	5100 4650 5100 4700
$Comp
L Device:C_Small C1
U 1 1
P 3950 4800
F 0 "C1" H 4065 4846 50  0000 L CNN
F 1 "1u" H 4065 4755 50  0000 L CNN
F 2 "Capacitor_SMD:C_0402_1005Metric" H 3988 4650 50  0001 C CNN
F 3 "~" H 3950 4800 50  0001 C CNN
F 4 "C52923" H 3950 4800 50  0001 C CNN "LCSC"
	1    3950 4800
	-1   0    0    -1  
$EndComp
Wire Wire Line
	3950 4650 4150 4650
Connection ~ 3950 4650
Connection ~ 4150 4650
$Comp
L Device:R_Small R2
U 1 1
P 4650 6450
F 0 "R2" H 4720 6496 50  0000 L CNN
F 1 "10k" H 4720 6405 50  0000 L CNN
F 2 "Resistor_SMD:R_0402_1005Metric" V 4580 6450 50  0001 C CNN
F 3 "~" H 4650 6450 50  0001 C CNN
F 4 "C25744" H 4650 6450 50  0001 C CNN "LCSC"
	1    4650 6450
	-1   0    0    -1  
$EndComp
Text GLabel 4700 6900 0    50   Input ~ 0
QSPI_SCLK
Text GLabel 6800 3300 0    50   Input ~ 0
QSPI_SCLK
Wire Wire Line
	6700 4750 6800 4750
Text GLabel 6800 2850 0    50   Input ~ 0
QSPI_SD0
Text GLabel 5700 6600 2    50   Input ~ 0
QSPI_SD0
Text GLabel 5700 6700 2    50   Input ~ 0
QSPI_SD1
Text GLabel 5700 6900 2    50   Input ~ 0
QSPI_SD2
Text GLabel 6800 3050 0    50   Input ~ 0
QSPI_SD2
Text GLabel 6800 2950 0    50   Input ~ 0
QSPI_SD1
Text GLabel 5700 7000 2    50   Input ~ 0
QSPI_SD3
Text GLabel 6800 3150 0    50   Input ~ 0
QSPI_SD3
Text GLabel 6800 2700 0    50   Input ~ 0
QSPI_SS
Text GLabel 4350 6700 1    50   Input ~ 0
QSPI_SS
Wire Wire Line
	4150 6700 4650 6700
Wire Wire Line
	4650 6350 4650 6250
Wire Wire Line
	4650 6250 5200 6250
Wire Wire Line
	5200 6250 5200 6400
Wire Wire Line
	4650 6550 4650 6700
Connection ~ 4650 6700
Wire Wire Line
	4650 6700 4700 6700
Wire Wire Line
	5200 6250 5200 6000
Connection ~ 5200 6250
Wire Wire Line
	5200 6000 5450 6000
Wire Wire Line
	5450 6000 5450 6050
Connection ~ 5200 6000
Wire Wire Line
	5200 6000 5200 5950
Wire Wire Line
	5450 6250 5450 6300
$Comp
L Device:C_Small C8
U 1 1
P 6600 2000
F 0 "C8" H 6715 2046 50  0000 L CNN
F 1 "1u" H 6715 1955 50  0000 L CNN
F 2 "Capacitor_SMD:C_0402_1005Metric" H 6638 1850 50  0001 C CNN
F 3 "~" H 6600 2000 50  0001 C CNN
F 4 "C52923" H 6600 2000 50  0001 C CNN "LCSC"
	1    6600 2000
	-1   0    0    -1  
$EndComp
Wire Wire Line
	7250 1700 7250 1950
Wire Wire Line
	7250 1700 7350 1700
Wire Wire Line
	7350 1700 7350 1950
Wire Wire Line
	7350 1700 7550 1700
Wire Wire Line
	7550 1700 7550 1950
Connection ~ 7350 1700
Wire Wire Line
	7700 1700 7900 1700
Wire Wire Line
	8700 1700 8700 1950
Connection ~ 7250 1700
Wire Wire Line
	7700 1950 7700 1700
Wire Wire Line
	7900 1950 7900 1700
Connection ~ 7900 1700
Wire Wire Line
	7900 1700 8000 1700
Wire Wire Line
	8000 1950 8000 1700
Connection ~ 8000 1700
Wire Wire Line
	8000 1700 8100 1700
Wire Wire Line
	8100 1950 8100 1700
Connection ~ 8100 1700
Wire Wire Line
	8100 1700 8200 1700
Wire Wire Line
	8200 1950 8200 1700
Connection ~ 8200 1700
Wire Wire Line
	8200 1700 8300 1700
Wire Wire Line
	8300 1950 8300 1700
Connection ~ 8300 1700
Wire Wire Line
	8300 1700 8400 1700
Wire Wire Line
	8400 1950 8400 1700
Connection ~ 8400 1700
Wire Wire Line
	8400 1700 8550 1700
Wire Wire Line
	8550 1950 8550 1700
Connection ~ 8550 1700
Wire Wire Line
	8550 1700 8700 1700
Connection ~ 8700 1700
Wire Wire Line
	6800 1050 7250 1050
Connection ~ 6800 1050
Connection ~ 8150 1050
Connection ~ 8150 1400
Wire Wire Line
	8150 1400 7750 1400
Wire Wire Line
	8150 1050 8550 1050
Wire Wire Line
	8150 1400 8550 1400
Connection ~ 8550 1050
Connection ~ 8550 1400
Wire Wire Line
	8550 1050 8950 1050
Wire Wire Line
	8550 1400 8950 1400
Connection ~ 8950 1050
Connection ~ 8950 1400
Wire Wire Line
	8950 1050 9350 1050
Wire Wire Line
	8950 1400 9350 1400
Connection ~ 9350 1050
Connection ~ 9350 1400
Wire Wire Line
	9350 1050 9750 1050
Wire Wire Line
	9350 1400 9750 1400
Connection ~ 9750 1050
Connection ~ 9750 1400
Wire Wire Line
	9750 1050 10150 1050
Wire Wire Line
	9750 1400 10150 1400
Wire Wire Line
	10150 1400 10300 1400
Wire Wire Line
	10300 1400 10300 1450
Connection ~ 10150 1400
Wire Wire Line
	7250 1000 7250 1050
Wire Wire Line
	7550 1000 7550 1050
Wire Wire Line
	7550 1050 7750 1050
Connection ~ 7750 1050
$Comp
L Device:C_Small C10
U 1 1
P 9050 1650
F 0 "C10" H 9165 1696 50  0000 L CNN
F 1 "1u" H 9165 1605 50  0000 L CNN
F 2 "Capacitor_SMD:C_0402_1005Metric" H 9088 1500 50  0001 C CNN
F 3 "~" H 9050 1650 50  0001 C CNN
F 4 "C52923" H 9050 1650 50  0001 C CNN "LCSC"
	1    9050 1650
	1    0    0    -1  
$EndComp
Wire Wire Line
	6600 1900 6600 1700
Wire Wire Line
	6600 1700 7250 1700
Connection ~ 7250 1050
Wire Wire Line
	7250 1050 7250 1700
Wire Wire Line
	7700 1700 7700 1550
Wire Wire Line
	7700 1550 7550 1550
Wire Wire Line
	7550 1550 7550 1050
Connection ~ 7700 1700
Connection ~ 7550 1050
$EndSCHEMATC
